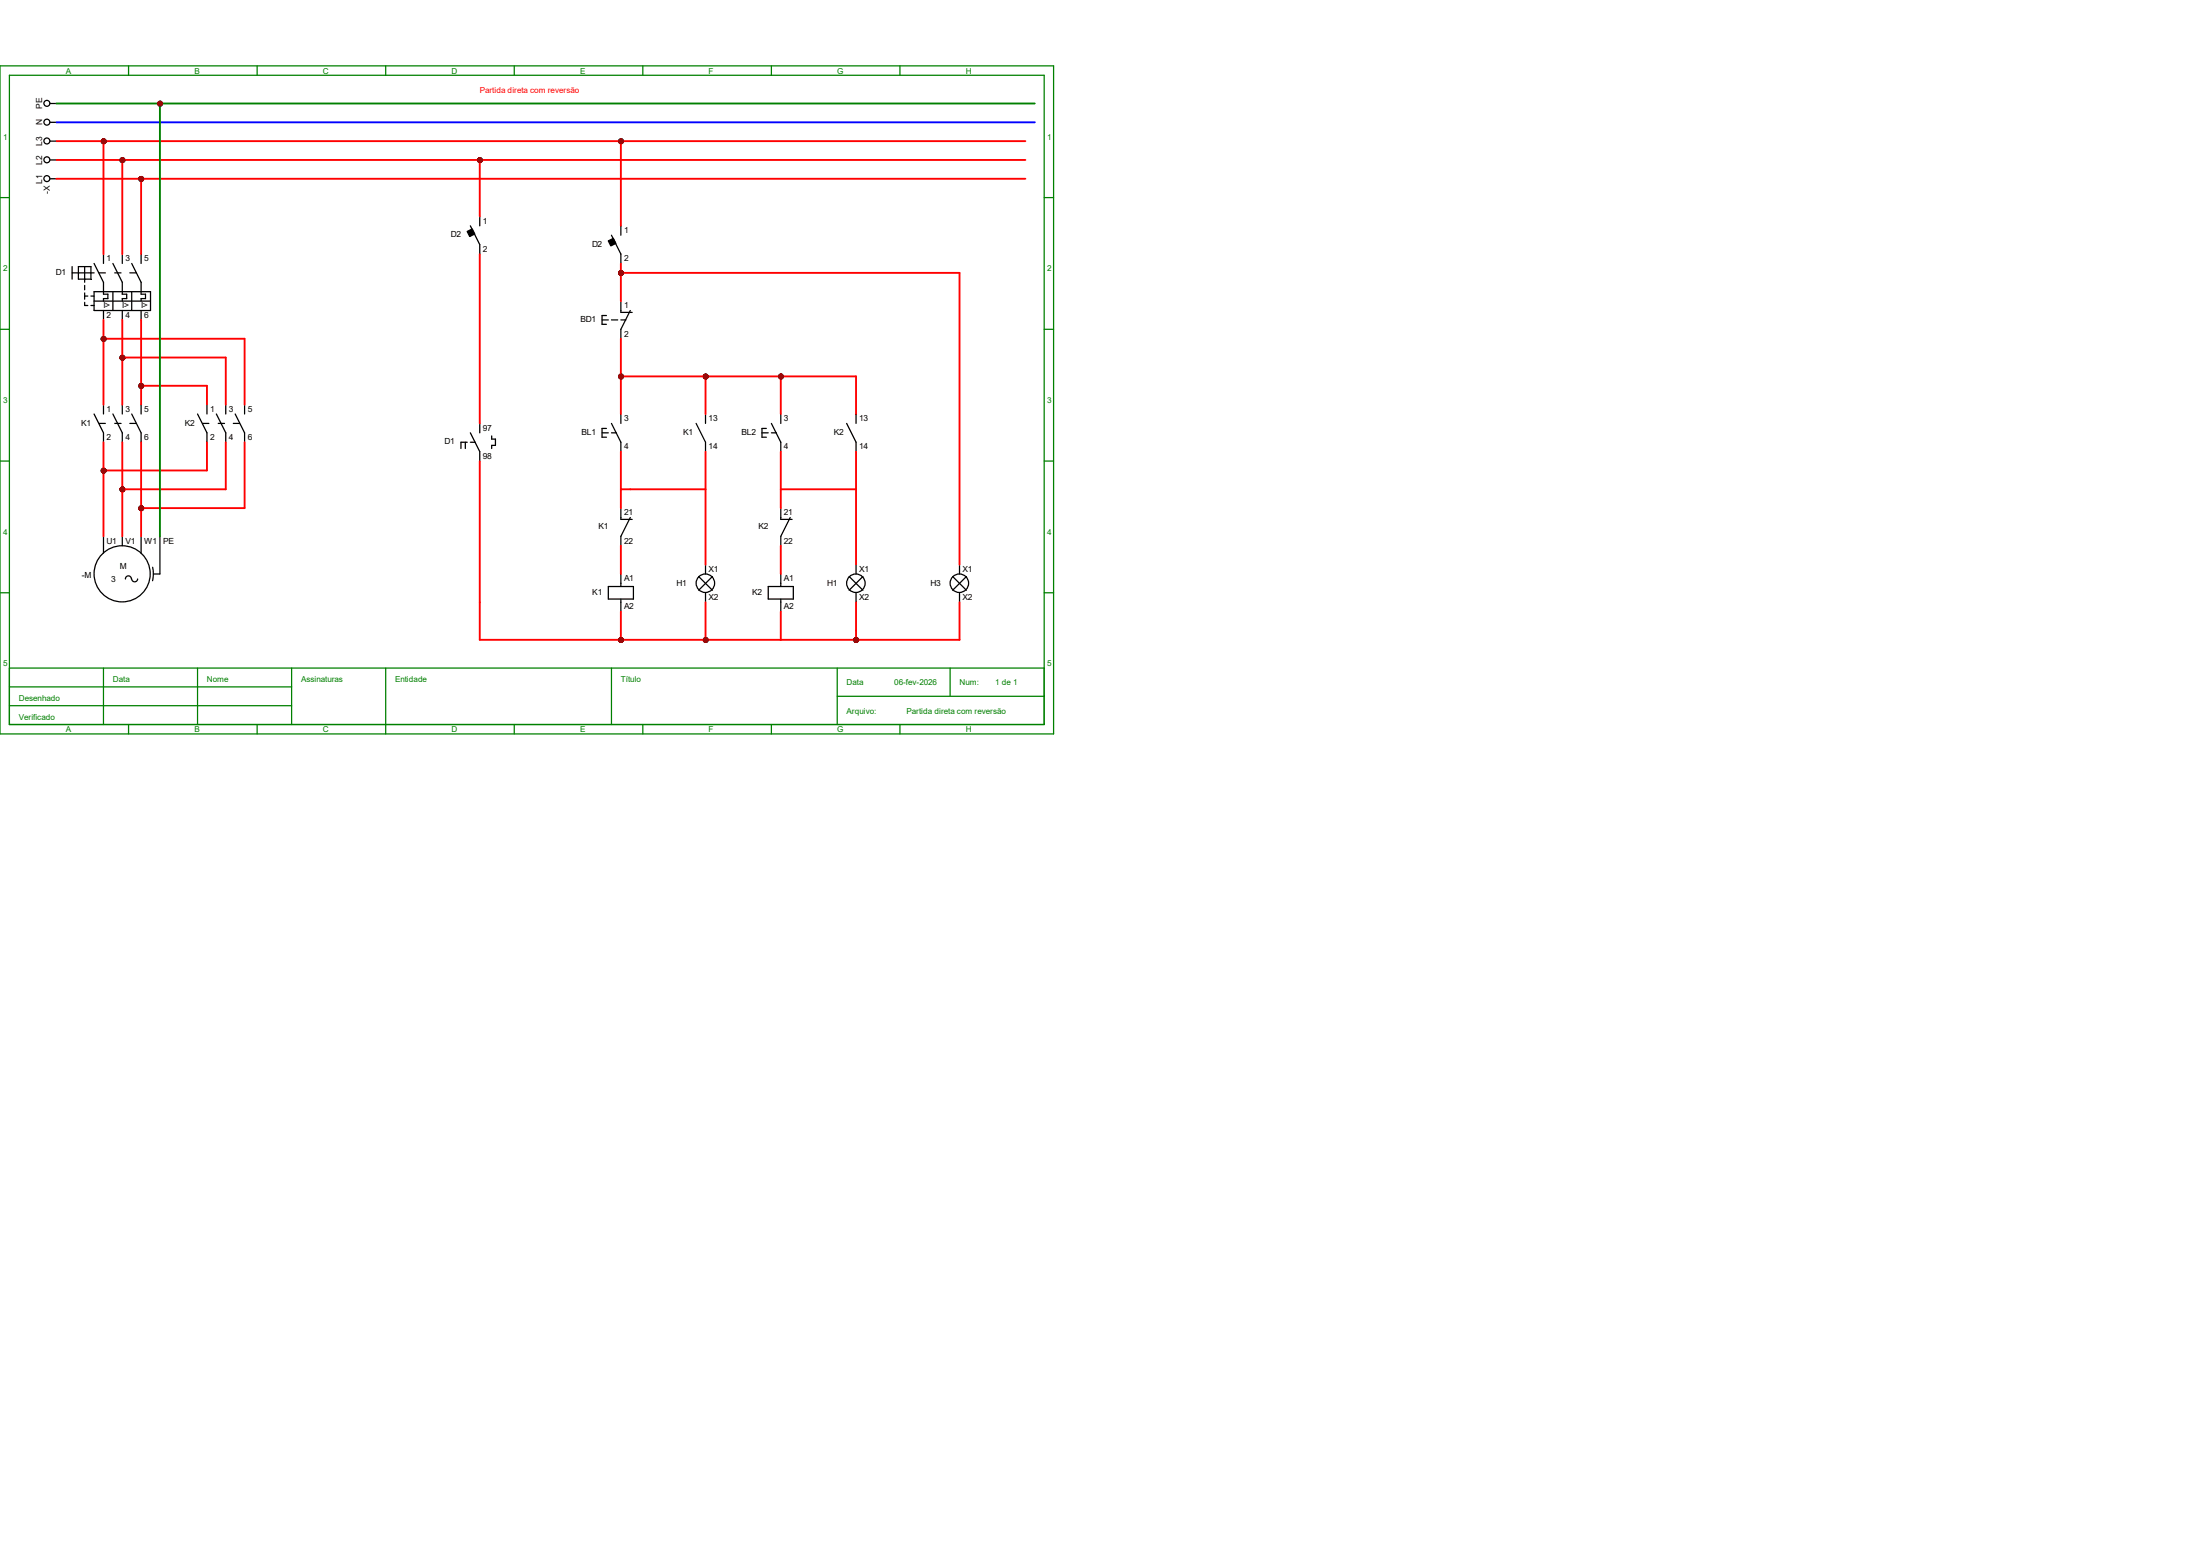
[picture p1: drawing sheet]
<svg xmlns="http://www.w3.org/2000/svg" width="297mm" height="210mm" viewBox="0 0 297 210" stroke-linecap="round" stroke-linejoin="round" font-family="sans-serif">
<g fill="none" stroke="#008000" stroke-width=".17">
<path d="M0 8.9h142.2v90.2h-142.2zM1.3 10.2h139.7v87.6h-139.7zM17.4 8.9v1.3M34.7 8.9v1.3M52.1 8.9v1.3M69.4 8.9v1.3M86.8 8.9v1.3M104.1 8.9v1.3M121.5 8.9v1.3M0 26.7h1.3M141 26.7h1.2M0 44.4h1.3"/>
<path d="M141 44.4h1.2M0 62.2h1.3M141 62.2h1.2M0 80h1.3M1.3 90.2h139.7M1.3 92.7h38.1M1.3 95.2h38.1M14 90.2v7.6M17.4 97.8v1.3M26.7 90.2v7.6M34.7 97.8v1.3M39.4 90.2v7.6"/>
<path d="M52.1 90.2v8.9M69.4 97.8v1.3M82.5 90.2v7.6M86.8 97.8v1.3M104.1 97.8v1.3M113 94h28M113 90.2v7.6M121.5 97.8v1.3M128.3 90.2v3.8M141 80h1.2"/>
</g>
<g fill="none" stroke="#000" stroke-width=".17">
<path d="M6.8 19h.8M6.8 16.5h.8M6.8 14h.8M6.8 24.1h.8M6.8 21.6h.8M9.7 36v1.7M9.7 36.8h3M10.6 36h1.7v1.7h-1.7zM11.4 36v2.1M11.4 38.5v.6M11.4 39.5v.9M11.4 40h.5"/>
<path d="M12.3 40h.4M12.7 35.6l1.3 2.5v1.6h.6v.6h-.6v.3M12.7 39.4h7.6v2.5h-7.6zM13.4 36.8h.8M14 34.3v1.3M15.2 35.6l1.3 2.5v1.6h.6v.6h-.6v.3M15.2 39.4v2.5M15.5 36.8h.8M16.5 34.3v1.3M17.5 36.8h.9M17.8 35.6l1.2 2.5v1.6h.6v.6h-.6v.3M17.8 39.4v2.5"/>
<path d="M19 34.3v1.3M11.4 40.8v.4h.5M12.3 41.2h.4M12.7 55.9l1.3 2.5v1.3M12.7 40.6h7.6M13.4 57.1h.8M14 41.9v1.3M14 54.6v1.3M15.2 55.9l1.3 2.5v1.3M15.5 57.1h.8M16.5 41.9v1.3M16.5 54.6v1.3"/>
<path d="M17.5 57.1h.9M17.8 55.9l1.2 2.5v1.3M19 41.9v1.3M19 54.6v1.3M26.7 55.9l1.2 2.5v1.3M27.3 57.1h.9M27.9 54.6v1.3M29.2 55.9l1.3 2.5v1.3M29.5 57.1h.8M30.5 54.6v1.3M31.5 57.1h.8M31.7 55.9l1.3 2.5v1.3"/>
<path d="M33 54.6v1.3"/>
<circle cx="6.3" cy="16.5" r=".4"/>
<circle cx="6.3" cy="19" r=".4"/>
<circle cx="6.3" cy="13.9" r=".4"/>
<circle cx="6.3" cy="21.6" r=".4"/>
<circle cx="6.3" cy="24.1" r=".4"/>
</g>
<g fill="#f00" stroke="#800000" stroke-width=".17">
<circle cx="19.1" cy="24.2" r=".28"/>
<circle cx="16.5" cy="21.6" r=".28"/>
<circle cx="14" cy="19.1" r=".28"/>
<circle cx="19.1" cy="52.1" r=".28"/>
<circle cx="16.5" cy="48.3" r=".28"/>
<circle cx="14" cy="45.7" r=".28"/>
</g>
<g fill="none" stroke="#000" stroke-width=".17">
<path d="M14 72.4v2.3M16.5 72.4v1.3M17.7 78.1a.4 .4 0 0 0-.4-.4 .4 .4 0 0 0-.4 .4M18.6 78.1a.4 .4 0 0 1-.4 .4 .4 .4 0 0 1-.4-.4M19 72.4v2.3M20.6 76.6l.1 .8-.1 1M21.6 72.4v5.1h-.9"/>
<circle cx="16.5" cy="77.4" r="3.8"/>
</g>
<g fill="#f00" stroke="#800000" stroke-width=".17">
<circle cx="14" cy="63.5" r=".28"/>
<circle cx="16.5" cy="66.1" r=".28"/>
<circle cx="19.1" cy="68.6" r=".28"/>
</g>
<path d="M63.5 30.5l1.3 2.5v1.3M64.8 29.2v1.3M82.5 31.7l1.3 2.6v1.3M83.8 30.5v1.2M62.8 59.7v.8M63.1 59.7h-.9v.8M63.5 58.4l1.3 2.6v1.2M63.5 59.7h.7M64.8 57.1v1.3M66.4 58.8v.5h.5v.8h-.5v.4" fill="none" stroke="#000" stroke-width=".17"/>
<g fill="#000" stroke="#000" stroke-width=".17">
<path d="M63.1 31.2l.7-.3 .3 .7-.7 .3z" fill-rule="evenodd"/>
<path d="M82.1 32.5l.7-.3 .3 .7-.6 .3z" fill-rule="evenodd"/>
</g>
<g fill="#f00" stroke="#800000" stroke-width=".17">
<circle cx="64.8" cy="21.6" r=".28"/>
<circle cx="83.8" cy="19.1" r=".28"/>
</g>
<g fill="none" stroke="#000" stroke-width=".17">
<path d="M81.3 43.2h.8M81.3 58.4h.8M81.9 42.6h-.6v1.2h.6M81.9 57.8h-.6v1.2h.6M82.5 57.1l1.3 2.6v1.3M82.5 43.2h.9M82.5 58.4h.7M83.8 40.6v1.6h1.5M83.8 55.9v1.2M83.8 43.2h.7M85.1 41.9l-1.3 2.5v1.3M94 57.1l1.2 2.6v1.3"/>
<path d="M95.2 55.9v1.2M102.9 58.4h.8M103.5 57.8h-.6v1.2h.6M104.1 58.4h.7M104.1 57.1l1.3 2.6v1.3M105.4 55.9v1.2M114.3 57.1l1.3 2.6v1.3M115.6 55.9v1.2"/>
</g>
<circle cx="83.8" cy="50.8" r=".28" fill="#f00" stroke="#800000" stroke-width=".17"/>
<g fill="none" stroke="#000" stroke-width=".17">
<path d="M83.8 68.6v1.5h1.5M85.1 69.8l-1.3 2.6v1.3M94.3 77.8l1.9 1.9M95.2 76.2v1.3M96.2 77.8l-1.9 1.9M105.4 68.6v1.5h1.5M106.7 69.8l-1.3 2.6v1.3M114.6 77.8l1.9 1.9M115.6 76.2v1.3M116.5 77.8l-1.9 1.9M128.6 77.8l1.9 1.9M129.5 76.2v1.3"/>
<path d="M130.5 77.8l-1.9 1.9M95.2 80v1.3M115.6 80v1.3M129.5 80v1.3"/>
<circle cx="95.2" cy="78.7" r="1.25"/>
<circle cx="115.5" cy="78.7" r="1.25"/>
<circle cx="129.5" cy="78.7" r="1.25"/>
</g>
<circle cx="95.3" cy="86.4" r=".28" fill="#f00" stroke="#800000" stroke-width=".17"/>
<path d="M82.1 79.2h3.4v1.7h-3.4zM83.8 77.5v1.7M103.7 79.2h3.4v1.7h-3.4zM105.4 77.5v1.7M83.8 80.9v1.6M105.4 80.9v1.6" fill="none" stroke="#000" stroke-width=".17"/>
<g fill="#f00" stroke="#800000" stroke-width=".17">
<circle cx="83.8" cy="86.4" r=".28"/>
<circle cx="115.6" cy="86.4" r=".28"/>
<circle cx="83.8" cy="36.9" r=".28"/>
<circle cx="21.6" cy="14" r=".28"/>
<circle cx="95.3" cy="50.8" r=".28"/>
<circle cx="105.4" cy="50.8" r=".28"/>
</g>
<g fill="#f00" stroke="#800000" stroke-width=".25">
<circle cx="19.1" cy="24.2" r=".28"/>
<circle cx="16.5" cy="21.6" r=".28"/>
<circle cx="14" cy="19.1" r=".28"/>
<circle cx="19.1" cy="52.1" r=".28"/>
<circle cx="16.5" cy="48.3" r=".28"/>
<circle cx="14" cy="45.7" r=".28"/>
<circle cx="14" cy="63.5" r=".28"/>
<circle cx="16.5" cy="66.1" r=".28"/>
<circle cx="19.1" cy="68.6" r=".28"/>
<circle cx="64.8" cy="21.6" r=".28"/>
<circle cx="83.8" cy="19.1" r=".28"/>
<circle cx="83.8" cy="50.8" r=".28"/>
<circle cx="95.3" cy="86.4" r=".28"/>
<circle cx="83.8" cy="86.4" r=".28"/>
<circle cx="115.6" cy="86.4" r=".28"/>
<circle cx="83.8" cy="36.9" r=".28"/>
<circle cx="21.6" cy="14" r=".28"/>
<circle cx="95.3" cy="50.8" r=".28"/>
<circle cx="105.4" cy="50.8" r=".28"/>
</g>
<path d="M7.6 14h132.1M21.6 14v58.4" fill="none" stroke="#008000" stroke-width=".25"/>
<path d="M7.6 16.5h132.1" fill="none" stroke="#00f" stroke-width=".25"/>
<g fill="none" stroke="#f00" stroke-width=".25">
<path d="M7.6 19h130.8M14 19v15.3M83.8 19v11.5M7.6 21.6h130.8M7.6 24.1h130.8M16.5 21.6v12.7M19 24.1v10.2M64.8 21.6v7.6M64.8 34.3v22.8M83.8 35.6v5M83.8 36.8h45.7v39.4M14 43.2v11.4"/>
<path d="M14 59.7v12.7M14 45.7h19v8.9M16.5 43.2v11.4M16.5 59.7v12.7M16.5 48.3h14v6.3M19 43.2v11.4M19 59.7v12.7M19 52.1h8.9v2.5M27.9 59.7v3.8h-13.9M30.5 59.7v6.3h-14M33 59.7v8.9h-14M83.8 45.7v10.2"/>
<path d="M83.8 50.8h31.8v5.1M95.2 50.8v5.1M105.4 50.8v5.1M64.8 62.2v24.2h64.7v-5.1M83.8 66h11.4M83.8 61v7.6M83.8 73.7v3.8M95.2 61v15.2M105.4 66h10.2M105.4 61v7.6M105.4 73.7v3.8M115.6 61v15.2"/>
<path d="M83.8 82.5v3.9M95.2 81.3v5.1M105.4 82.5v3.9M115.6 81.3v5.1"/>
</g>
<g fill="#800000" stroke="#800000" stroke-width=".25">
<circle cx="19.1" cy="24.2" r=".28"/>
<circle cx="16.5" cy="21.6" r=".28"/>
<circle cx="14" cy="19.1" r=".28"/>
<circle cx="19.1" cy="52.1" r=".28"/>
<circle cx="16.5" cy="48.3" r=".28"/>
<circle cx="14" cy="45.7" r=".28"/>
<circle cx="14" cy="63.5" r=".28"/>
<circle cx="16.5" cy="66.1" r=".28"/>
<circle cx="19.1" cy="68.6" r=".28"/>
<circle cx="64.8" cy="21.6" r=".28"/>
<circle cx="83.8" cy="19.1" r=".28"/>
<circle cx="83.8" cy="50.8" r=".28"/>
<circle cx="95.3" cy="86.4" r=".28"/>
<circle cx="83.8" cy="86.4" r=".28"/>
<circle cx="115.6" cy="86.4" r=".28"/>
<circle cx="83.8" cy="36.9" r=".28"/>
<circle cx="21.6" cy="14" r=".28"/>
<circle cx="95.3" cy="50.8" r=".28"/>
<circle cx="105.4" cy="50.8" r=".28"/>
</g>
<g font-size="1.1" fill="#008000">
<text x="8.9" y="9.9">A</text>
<text x="26.2" y="9.9">B</text>
<text x="43.6" y="9.9">C</text>
<text x="61" y="9.9">D</text>
<text x="78.3" y="9.9">E</text>
<text x="95.7" y="9.9">F</text>
<text x="113" y="9.9">G</text>
<text x="130.4" y="9.9">H</text>
<text x=".4" y="18.8">1</text>
<text x="141.4" y="18.8">1</text>
<text x=".4" y="36.6">2</text>
<text x="141.4" y="36.6">2</text>
<text x=".4" y="54.4">3</text>
<text x="141.4" y="54.4">3</text>
<text x=".4" y="72.2">4</text>
<text x="141.4" y="72.2">4</text>
<text x=".4" y="90">5</text>
<text x="141.4" y="90">5</text>
<text x="2.5" y="94.6">Desenhado</text>
<text x="15.2" y="92.1">Data</text>
<text x="27.9" y="92.1">Nome</text>
<text x="40.6" y="92.1">Assinaturas</text>
<text x="53.3" y="92.1">Entidade</text>
<text x="83.8" y="92.1">Título</text>
<text x="114.3" y="92.5">Data</text>
<text x="120.7" y="92.5">06-fev-2026</text>
<text x="129.5" y="92.5">Num:</text>
<text x="134.4" y="92.5">1 de 1</text>
<text x="2.5" y="97.2">Verificado</text>
<text x="8.9" y="98.8">A</text>
<text x="26.2" y="98.8">B</text>
<text x="43.6" y="98.8">C</text>
<text x="61" y="98.8">D</text>
<text x="78.3" y="98.8">E</text>
<text x="95.7" y="98.8">F</text>
<text x="113" y="98.8">G</text>
<text x="114.3" y="96.3">Arquivo:</text>
<text x="122.4" y="96.3">Partida direta com reversão</text>
<text x="130.4" y="98.8">H</text>
</g>
<g font-size="1.1">
<text x="5.7" y="16.8" transform="rotate(-90 5.7 16.8)">N</text>
<text x="5.7" y="14.6" transform="rotate(-90 5.7 14.6)">PE</text>
<text x="5.7" y="22.3" transform="rotate(-90 5.7 22.3)">L2</text>
<text x="5.7" y="19.7" transform="rotate(-90 5.7 19.7)">L3</text>
<text x="5.7" y="24.8" transform="rotate(-90 5.7 24.8)">L1</text>
<text x="6.7" y="26.1" transform="rotate(-90 6.7 26.1)">-X</text>
<text x="14.4" y="35.3">1</text>
<text x="16.9" y="35.3">3</text>
<text x="19.5" y="35.3">5</text>
<text x="60.9" y="32">D2</text>
<text x="65.2" y="30.2">1</text>
<text x="65.2" y="34">2</text>
<text x="79.9" y="33.3">D2</text>
<text x="84.2" y="31.5">1</text>
<text x="84.2" y="35.3">2</text>
<text x="7.5" y="37.1">D1</text>
<text x="14" y="41.6">I&gt;</text>
<text x="16.5" y="41.6">I&gt;</text>
<text x="19" y="41.6">I&gt;</text>
<text x="84.2" y="41.6">1</text>
<text x="14.4" y="42.9">2</text>
<text x="16.9" y="42.9">4</text>
<text x="19.5" y="42.9">6</text>
<text x="78.4" y="43.5">BD1</text>
<text x="84.2" y="45.4">2</text>
<text x="11" y="57.4">K1</text>
<text x="14.4" y="55.6">1</text>
<text x="14.4" y="59.4">2</text>
<text x="16.9" y="55.6">3</text>
<text x="16.9" y="59.4">4</text>
<text x="19.5" y="55.6">5</text>
<text x="19.5" y="59.4">6</text>
<text x="24.9" y="57.4">K2</text>
<text x="28.4" y="55.6">1</text>
<text x="28.4" y="59.4">2</text>
<text x="30.9" y="55.6">3</text>
<text x="30.9" y="59.4">4</text>
<text x="33.4" y="55.6">5</text>
<text x="33.4" y="59.4">6</text>
<text x="60" y="60">D1</text>
<text x="65.2" y="58.1">97</text>
<text x="78.5" y="58.7">BL1</text>
<text x="84.2" y="56.9">3</text>
<text x="92.2" y="58.7">K1</text>
<text x="95.7" y="56.9">13</text>
<text x="100.1" y="58.7">BL2</text>
<text x="105.8" y="56.9">3</text>
<text x="112.6" y="58.7">K2</text>
<text x="116" y="56.9">13</text>
<text x="65.2" y="61.9">98</text>
<text x="84.2" y="60.7">4</text>
<text x="95.7" y="60.7">14</text>
<text x="105.8" y="60.7">4</text>
<text x="116" y="60.7">14</text>
<text x="80.8" y="71.4">K1</text>
<text x="84.2" y="69.6">21</text>
<text x="102.4" y="71.4">K2</text>
<text x="105.8" y="69.6">21</text>
<text x="14.4" y="73.4">U1</text>
<text x="16.2" y="76.8">M</text>
<text x="16.9" y="73.4">V1</text>
<text x="19.5" y="73.4">W1</text>
<text x="22" y="73.4">PE</text>
<text x="84.2" y="73.4">22</text>
<text x="95.7" y="77.2">X1</text>
<text x="105.8" y="73.4">22</text>
<text x="116" y="77.2">X1</text>
<text x="130" y="77.2">X1</text>
<text x="11" y="78">-M</text>
<text x="15" y="78.6">3</text>
<text x="80" y="80.3">K1</text>
<text x="84.2" y="78.4">A1</text>
<text x="84.2" y="82.3">A2</text>
<text x="91.4" y="79">H1</text>
<text x="95.7" y="81">X2</text>
<text x="101.6" y="80.3">K2</text>
<text x="105.8" y="78.4">A1</text>
<text x="105.8" y="82.3">A2</text>
<text x="111.7" y="79">H1</text>
<text x="116" y="81">X2</text>
<text x="125.6" y="79">H3</text>
<text x="130" y="81">X2</text>
</g>
<text font-size="1.1" fill="#f00" x="64.8" y="12.5">Partida direta com reversão</text>
</svg>
